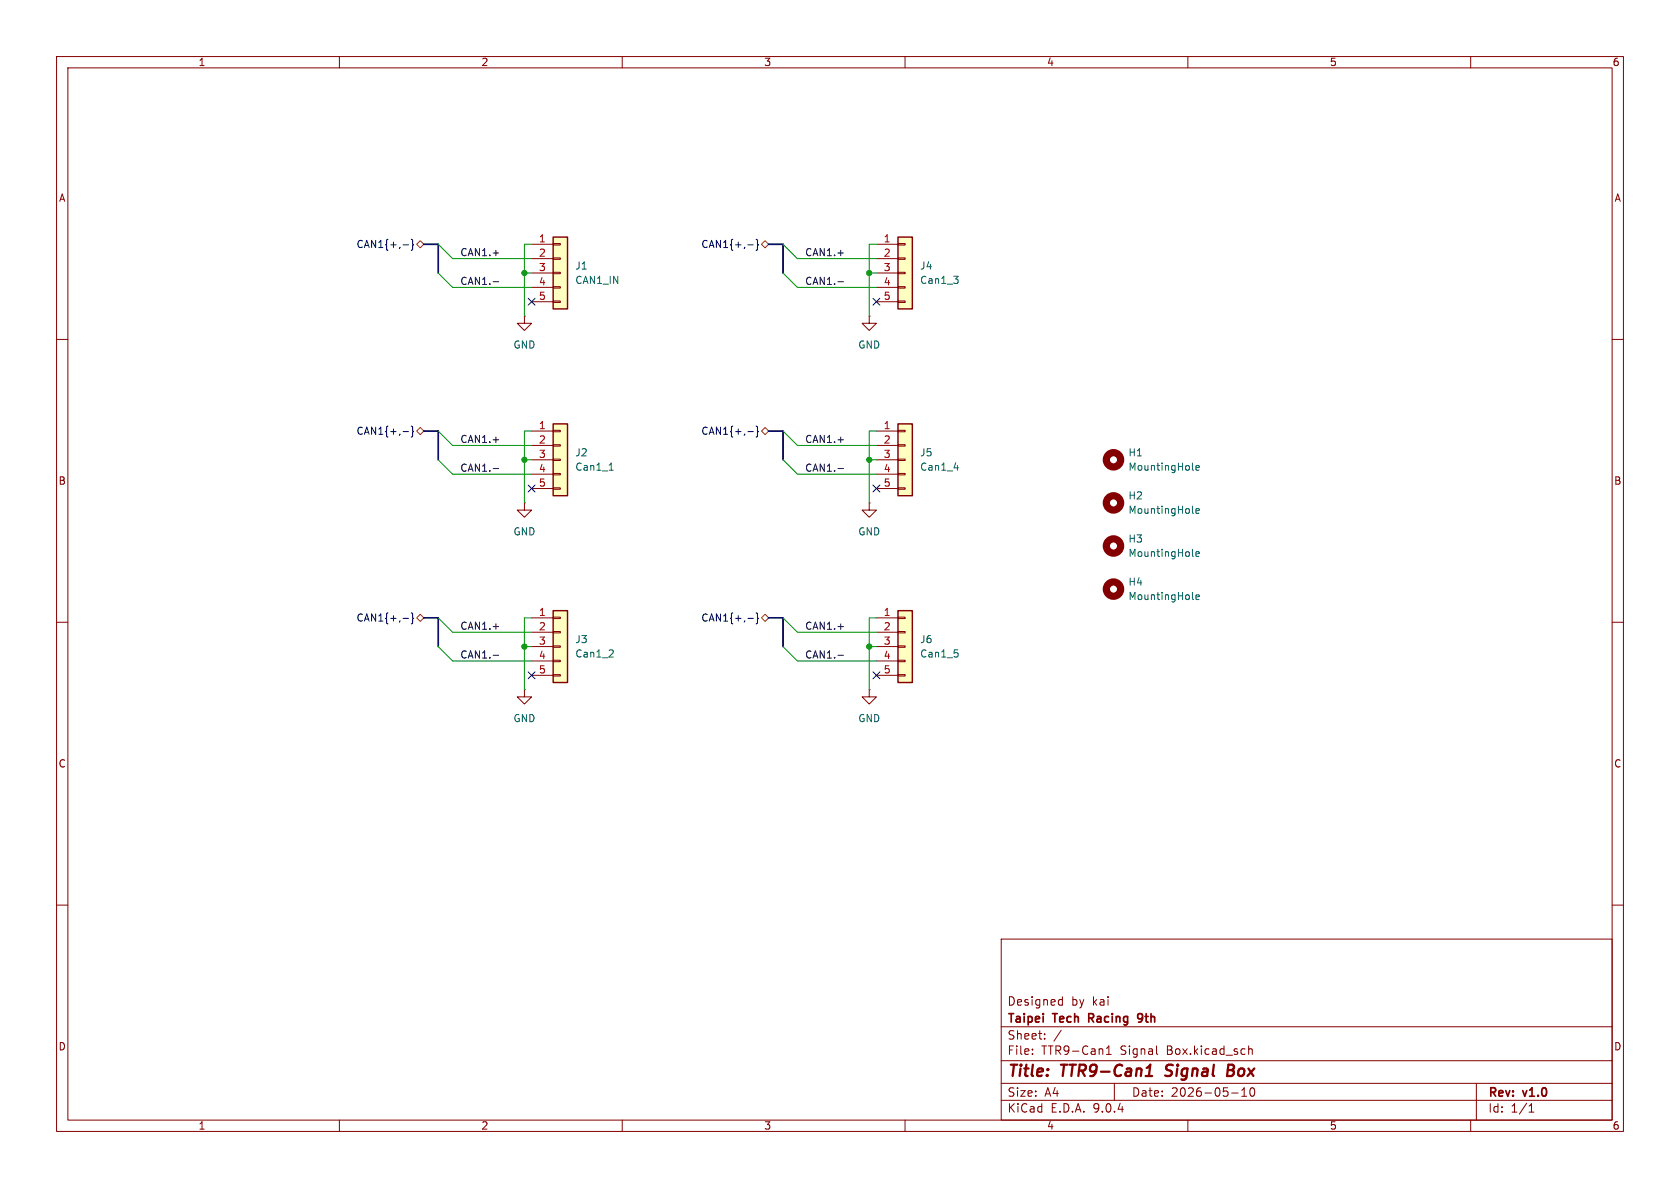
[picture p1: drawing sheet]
<svg xmlns="http://www.w3.org/2000/svg" width="297mm" height="210mm" viewBox="0 0 297 210" stroke-linecap="round" stroke-linejoin="round" font-family="sans-serif">
<g fill="none" stroke="#840000" stroke-width=".18">
<path d="M10 10h277v190h-277zM12 12h273v186h-273zM60 10v2M110 10v2M160 10v2M210 10v2M260 10v2M10 60h2M285 60h2M10 110h2M285 110h2M153.7 121.9v1.3h1.2l-1.2 1.3-1.3-1.3h1.3"/>
<path d="M153.7 121.9h.1M10 160h2M177 166h108v32h-108zM187.4 176.7l.4 .1M187.8 176.2v1.5M187.8 177.6l-.4 .1M285 160h2M60 198v2M110 198v2M160 198v2M177 194.5h108M177 191.5h108"/>
<path d="M177 187.5h108M177 181.5h108M182.5 186.3v.1M182.5 185.5v.1M184.7 183.6v.1M184.7 182.8v.1M187.6 182.1l-1.3 2M195.6 186.4h.9M195.6 185.3l.4-.4v1.5M197 191.5v3M204.5 186.2l.2 .2M210 198v2"/>
<path d="M217.7 193.2h1.2M219.5 193.8h.9M219.5 192.7l.5-.4v1.5M220.7 184.9v1.5M220.7 185.5l.3-.1 .3 .1 .1 .9M221.1 192.4l.2-.1a.81 .81 0 0 1 .6 .6 .81 .81 0 0 1-.3 .8l-.1 .1a.81 .81 0 0 1-.4-1.4zM260 198v2M261 191.5v6.5M270.3 196.6h.9M270.3 195.5l.4-.4v1.5"/>
</g>
<path d="M202.5 190.2h1.2M203.1 188.5l.3-.3-.3 2M206 190.1l.3 .1M206.3 188.4l-.1 .2v.4M217.1 189.2h.6M217.7 189.2l.3 .1M217.8 188.2h-.6l-.3 2 1-.1M217.9 189.1l-.2 .1" fill="none" stroke="#840000" stroke-width=".4"/>
<path d="M192.5 180h.6M193.1 179.2h-.6v1.5M201.8 179.3l-.4-.1-.3 .3 .2 .5h.5M201.9 180.3a.53 .53 0 0 1-.6 .4" fill="none" stroke="#840000" stroke-width=".3"/>
<g fill="none" stroke="#840000" stroke-width="1.3">
<circle cx="196.8" cy="88.9" r="1.27"/>
<circle cx="196.8" cy="104.1" r="1.27"/>
</g>
<path d="M210.8 90.6l.2 .1M211.4 90.3l.6-.1v-.2l-.4-.1-.2 .2 .1 .6h.5M210.8 105.8l.2 .2M211.4 105.6l.6-.2v-.2l-.4-.1-.2 .2 .1 .6h.5" fill="none" stroke="#006464" stroke-width=".18"/>
<path d="M158.7 108h2.6v12.7h-2.6z" fill="#ffffc2"/>
<path d="M158.7 108h2.6v12.7h-2.6z" fill="none" stroke="#840000" stroke-width=".25"/>
<path d="M153.7 55.9v1.3h1.2l-1.2 1.2-1.3-1.2h1.3M153.7 55.9h.1M154.9 109.2h3.8M154.9 111.8h3.8M154.9 114.3h3.8M154.9 116.8h3.8M154.9 119.4h3.8M158.7 109.1h1.3v.2h-1.3zM158.7 111.6h1.3v.3h-1.3zM158.7 114.2h1.3v.2h-1.3zM158.7 116.7h1.3v.3h-1.3zM158.7 119.3h1.3v.2h-1.3z" fill="none" stroke="#840000" stroke-width=".18"/>
<path d="M168.7 114.9h.6M169.3 115.4l.1 .2-.1 .5" fill="none" stroke="#006464" stroke-width=".18"/>
<path d="M158.7 41.9h2.6v12.7h-2.6z" fill="#ffffc2"/>
<path d="M158.7 41.9h2.6v12.7h-2.6z" fill="none" stroke="#840000" stroke-width=".25"/>
<path d="M154.9 43.2h3.8M154.9 45.7h3.8M154.9 48.3h3.8M154.9 50.8h3.8M154.9 53.3h3.8M158.7 43.1h1.3v.2h-1.3zM158.7 45.6h1.3v.2h-1.3zM158.7 48.1h1.3v.3h-1.3zM158.7 50.7h1.3v.2h-1.3zM158.7 53.2h1.3v.3h-1.3zM92.7 121.9v1.3h1.3l-1.3 1.3-1.3-1.3h1.3M92.7 121.9h.1" fill="none" stroke="#840000" stroke-width=".18"/>
<path d="M168.6 48.8h.8l-.4 .5M169.3 49.4l.1 .2-.1 .4" fill="none" stroke="#006464" stroke-width=".18"/>
<path d="M97.8 41.9h2.5v12.7h-2.5z" fill="#ffffc2"/>
<path d="M97.8 41.9h2.5v12.7h-2.5z" fill="none" stroke="#840000" stroke-width=".25"/>
<path d="M94 43.2h3.8M94 45.7h3.8M94 48.3h3.8M94 50.8h3.8M94 53.3h3.8M97.8 43.1h1.3v.2h-1.3zM97.8 45.6h1.3v.2h-1.3zM97.8 48.1h1.3v.3h-1.3zM97.8 50.7h1.3v.2h-1.3zM97.8 53.2h1.3v.3h-1.3zM153.7 88.9v1.3h1.2l-1.2 1.2-1.3-1.2h1.3M153.7 88.9h.1" fill="none" stroke="#840000" stroke-width=".18"/>
<path d="M97.8 108h2.5v12.7h-2.5z" fill="#ffffc2"/>
<path d="M97.8 108h2.5v12.7h-2.5z" fill="none" stroke="#840000" stroke-width=".25"/>
<path d="M92.7 55.9v1.3h1.3l-1.3 1.2-1.3-1.2h1.3M92.7 55.9h.1M94 109.2h3.8M94 111.8h3.8M94 114.3h3.8M94 116.8h3.8M94 119.4h3.8M97.8 109.1h1.3v.2h-1.3zM97.8 111.6h1.3v.3h-1.3zM97.8 114.2h1.3v.2h-1.3zM97.8 116.7h1.3v.3h-1.3zM97.8 119.3h1.3v.2h-1.3z" fill="none" stroke="#840000" stroke-width=".18"/>
<path d="M108.3 114.9l.1 .2v.3l-.8 .7h.8" fill="none" stroke="#006464" stroke-width=".18"/>
<path d="M158.7 74.9h2.6v12.7h-2.6z" fill="#ffffc2"/>
<path d="M158.7 74.9h2.6v12.7h-2.6z" fill="none" stroke="#840000" stroke-width=".25"/>
<path d="M154.9 76.2h3.8M154.9 78.7h3.8M158.7 76.1h1.3v.2h-1.3zM158.7 78.6h1.3v.3h-1.3zM154.9 81.3h3.8M154.9 83.8h3.8M154.9 86.4h3.8M158.7 81.2h1.3v.2h-1.3zM158.7 83.7h1.3v.2h-1.3zM158.7 86.2h1.3v.3h-1.3z" fill="none" stroke="#840000" stroke-width=".18"/>
<path d="M168.7 82.7h.7M210.8 98.2l.2 .2M211.4 97.9l.6-.1v-.2l-.4-.1-.2 .2 .1 .6h.5" fill="none" stroke="#006464" stroke-width=".18"/>
<circle cx="196.8" cy="96.5" r="1.27" fill="none" stroke="#840000" stroke-width="1.3"/>
<path d="M97.8 74.9h2.5v12.7h-2.5z" fill="#ffffc2"/>
<path d="M97.8 74.9h2.5v12.7h-2.5z" fill="none" stroke="#840000" stroke-width=".25"/>
<path d="M94 76.2h3.8M94 78.7h3.8M97.8 76.1h1.3v.2h-1.3zM97.8 78.6h1.3v.3h-1.3zM92.7 88.9v1.3h1.3l-1.3 1.2-1.3-1.2h1.3M92.7 88.9h.1M94 81.3h3.8M94 83.8h3.8M94 86.4h3.8M97.8 81.2h1.3v.2h-1.3zM97.8 83.7h1.3v.2h-1.3zM97.8 86.2h1.3v.3h-1.3z" fill="none" stroke="#840000" stroke-width=".18"/>
<path d="M107.7 83.1h.7M210.8 82.9l.2 .2M211.4 82.7l.6-.1v-.3h-.4l-.2 .2 .1 .6h.5" fill="none" stroke="#006464" stroke-width=".18"/>
<circle cx="196.8" cy="81.3" r="1.27" fill="none" stroke="#840000" stroke-width="1.3"/>
<g fill="none" stroke="#000084" stroke-width=".18">
<path d="M71.3 43.3h.9M72.7 42.3l.2 .2v.6l.2 .2-.2 .2v.6l-.2 .1M93.4 52.7l1.2 1.2M94.6 52.7l-1.2 1.2M132.2 43.3h1M133.7 42.3l.2 .2v.6l.2 .2-.2 .2v.6l-.2 .1M154.3 52.7l1.2 1.2M155.5 52.7l-1.2 1.2M71.3 76.3h.9M72.7 75.3l.2 .2v.6l.2 .2-.2 .2v.6l-.2 .2M132.2 76.3h1M133.7 75.3l.2 .2v.6l.2 .2-.2 .2v.6l-.2 .2"/>
<path d="M93.4 85.8l1.2 1.2M94.6 85.8l-1.2 1.2M154.3 85.8l1.2 1.2M155.5 85.8l-1.2 1.2M71.3 109.3h.9M72.7 108.3l.2 .2v.6l.2 .2-.2 .2v.6l-.2 .2M93.4 118.8l1.2 1.2M94.6 118.8l-1.2 1.2M132.2 109.3h1M133.7 108.3l.2 .2v.6l.2 .2-.2 .2v.6l-.2 .2M154.3 118.8l1.2 1.2M155.5 118.8l-1.2 1.2"/>
</g>
<path d="M74.3 42.5l.6 .7-.6 .6-.6-.6zM134.6 43.2l.7-.7 .6 .7-.6 .6zM73.7 76.2l.6-.6 .6 .6-.6 .6zM134.6 76.2l.7-.6 .6 .6-.6 .6zM74.3 108.6l.6 .6-.6 .7-.6-.7zM134.6 109.2l.7-.6 .6 .6-.6 .7z" fill="none" stroke="#725600" stroke-width=".18"/>
<path d="M87.2 49.8h1M87.2 44.7h1M148.1 49.8h1M148.1 44.7h1M87.2 77.7h1M148.1 77.7h1M87.2 82.8h1M148.1 82.8h1M87.2 110.8h1M87.2 115.8h1M148.1 110.8h1M148.1 115.8h1" fill="none" stroke="#0f0f0f" stroke-width=".18"/>
<path d="M74.9 43.2h2.6v5.1M135.9 43.2h2.5v5.1M74.9 76.2h2.6v5.1M135.9 76.2h2.5v5.1M74.9 109.2h2.6v5.1M135.9 109.2h2.5v5.1" fill="none" stroke="#000084" stroke-width=".3"/>
<g fill="none" stroke="#009600" stroke-width=".18">
<path d="M77.5 48.3l2.5 2.5h14M77.5 43.2l2.5 2.5h14M92.7 48.3h1.3M94 43.2h-1.3v12.7M138.4 48.3l2.6 2.5h13.9M138.4 43.2l2.6 2.5h13.9M153.7 48.3h1.2M154.9 43.2h-1.2v12.7M77.5 76.2l2.5 2.5h14M94 76.2h-1.3v12.7M138.4 76.2l2.6 2.5h13.9M154.9 76.2h-1.2v12.7"/>
<path d="M77.5 81.3l2.5 2.5h14M92.7 81.3h1.3M138.4 81.3l2.6 2.5h13.9M153.7 81.3h1.2M77.5 114.3l2.5 2.5h14M77.5 109.2l2.5 2.6h14M92.7 114.3h1.3M94 109.2h-1.3v12.7M138.4 114.3l2.6 2.5h13.9M138.4 109.2l2.6 2.6h13.9M153.7 114.3h1.2M154.9 109.2h-1.2v12.7"/>
</g>
<g fill="#009600" stroke="#009600" stroke-width=".18">
<circle cx="153.7" cy="48.3" r=".46"/>
<circle cx="153.7" cy="81.3" r=".46"/>
<circle cx="153.7" cy="114.3" r=".46"/>
<circle cx="92.7" cy="48.3" r=".46"/>
<circle cx="92.7" cy="81.3" r=".46"/>
<circle cx="92.7" cy="114.3" r=".46"/>
</g>
<g font-size="2.8" fill="#840000">
<text x="178" y="190.9">Title:</text>
<text x="187.7" y="190.9">TTR9-Can1</text>
<text x="206.9" y="190.9">Signal</text>
<text x="218.6" y="190.9">Box</text>
</g>
<g font-size="2.1" fill="#840000">
<text x="178" y="178">Designed</text>
<text x="189.4" y="178">by</text>
<text x="193.2" y="178">kai</text>
<text x="178" y="184">Sheet:</text>
<text x="178" y="181.2">Taipei</text>
<text x="186.3" y="181.2">Tech</text>
<text x="193.1" y="181.2">Racing</text>
<text x="202.4" y="181.2">9th</text>
<text x="178" y="186.7">File:</text>
<text x="184.1" y="186.7">TTR9-Can1</text>
<text x="198.1" y="186.7">Signal</text>
<text x="206.4" y="186.7">Box.kicad_sch</text>
<text x="178" y="196.9">KiCad</text>
<text x="178" y="194.1">Size:</text>
<text x="184.7" y="194.1">A4</text>
<text x="185.7" y="196.9">E.D.A.</text>
<text x="193.3" y="196.9">9.0.4</text>
<text x="200" y="194.1">Date:</text>
<text x="207" y="194.1">2026-05-10</text>
<text x="263" y="194.3">Rev:</text>
<text x="263" y="196.9">Id:</text>
<text x="267.1" y="196.9">1/1</text>
<text x="269.4" y="194.3">v1.0</text>
</g>
<g font-size="1.8" fill="#840000">
<text x="35" y="11.9">1</text>
<text x="85" y="11.9">2</text>
<text x="135" y="11.9">3</text>
<text x="185" y="11.9">4</text>
<text x="235" y="11.9">5</text>
<text x="285" y="11.9">6</text>
<text x="10.3" y="35.9">A</text>
<text x="285.3" y="35.9">A</text>
<text x="10.3" y="85.9">B</text>
<text x="285.3" y="85.9">B</text>
<text x="10.3" y="135.9">C</text>
<text x="285.3" y="135.9">C</text>
<text x="10.3" y="185.9">D</text>
<text x="285.3" y="185.9">D</text>
<text x="35" y="199.9">1</text>
<text x="85" y="199.9">2</text>
<text x="135" y="199.9">3</text>
<text x="185" y="199.9">4</text>
<text x="235" y="199.9">5</text>
<text x="285" y="199.9">6</text>
</g>
<g font-size="1.8" fill="#000084">
<text x="62.9" y="44">CAN1{+,-}</text>
<text x="123.9" y="44">CAN1{+,-}</text>
<text x="62.9" y="77.1">CAN1{+,-}</text>
<text x="123.9" y="77.1">CAN1{+,-}</text>
<text x="62.9" y="110.1">CAN1{+,-}</text>
<text x="123.9" y="110.1">CAN1{+,-}</text>
</g>
<g font-size="1.8" fill="#0f0f0f">
<text x="81.3" y="45.4">CAN1.+</text>
<text x="142.2" y="45.4">CAN1.+</text>
<text x="81.3" y="50.5">CAN1.-</text>
<text x="142.2" y="50.5">CAN1.-</text>
<text x="81.3" y="78.4">CAN1.+</text>
<text x="81.3" y="83.5">CAN1.-</text>
<text x="142.2" y="78.4">CAN1.+</text>
<text x="142.2" y="83.5">CAN1.-</text>
<text x="81.3" y="111.4">CAN1.+</text>
<text x="142.2" y="111.4">CAN1.+</text>
<text x="81.3" y="116.5">CAN1.-</text>
<text x="142.2" y="116.5">CAN1.-</text>
</g>
<g font-size="1.8" fill="#a90000">
<text x="95.2" y="42.9">1</text>
<text x="95.2" y="45.5">2</text>
<text x="156.1" y="42.9">1</text>
<text x="156.1" y="45.5">2</text>
<text x="95.2" y="48">3</text>
<text x="95.2" y="50.5">4</text>
<text x="95.2" y="53.1">5</text>
<text x="156.1" y="48">3</text>
<text x="156.1" y="50.5">4</text>
<text x="156.1" y="53.1">5</text>
<text x="95.2" y="75.9">1</text>
<text x="156.1" y="75.9">1</text>
<text x="95.2" y="78.5">2</text>
<text x="95.2" y="81">3</text>
<text x="95.2" y="83.6">4</text>
<text x="156.1" y="78.5">2</text>
<text x="156.1" y="81">3</text>
<text x="156.1" y="83.6">4</text>
<text x="95.2" y="86.1">5</text>
<text x="156.1" y="86.1">5</text>
<text x="95.2" y="109">1</text>
<text x="95.2" y="111.5">2</text>
<text x="156.1" y="109">1</text>
<text x="156.1" y="111.5">2</text>
<text x="95.2" y="114">3</text>
<text x="95.2" y="116.6">4</text>
<text x="95.2" y="119.1">5</text>
<text x="156.1" y="114">3</text>
<text x="156.1" y="116.6">4</text>
<text x="156.1" y="119.1">5</text>
</g>
<g font-size="1.8" fill="#006464">
<text x="101.6" y="47.9">J1</text>
<text x="162.6" y="47.9">J4</text>
<text x="101.6" y="50.4">CAN1_IN</text>
<text x="162.6" y="50.4">Can1_3</text>
<text x="90.7" y="61.8">GND</text>
<text x="151.6" y="61.8">GND</text>
<text x="101.6" y="80.9">J2</text>
<text x="101.6" y="83.4">Can1_1</text>
<text x="162.6" y="80.9">J5</text>
<text x="162.6" y="83.4">Can1_4</text>
<text x="199.4" y="80.9">H1</text>
<text x="199.4" y="83.4">MountingHole</text>
<text x="199.4" y="88.5">H2</text>
<text x="90.7" y="94.8">GND</text>
<text x="151.6" y="94.8">GND</text>
<text x="199.4" y="91">MountingHole</text>
<text x="199.4" y="96.1">H3</text>
<text x="199.4" y="98.7">MountingHole</text>
<text x="199.4" y="103.7">H4</text>
<text x="199.4" y="106.3">MountingHole</text>
<text x="101.6" y="113.9">J3</text>
<text x="162.6" y="113.9">J6</text>
<text x="101.6" y="116.4">Can1_2</text>
<text x="162.6" y="116.4">Can1_5</text>
<text x="90.7" y="127.9">GND</text>
<text x="151.6" y="127.9">GND</text>
</g>
</svg>
